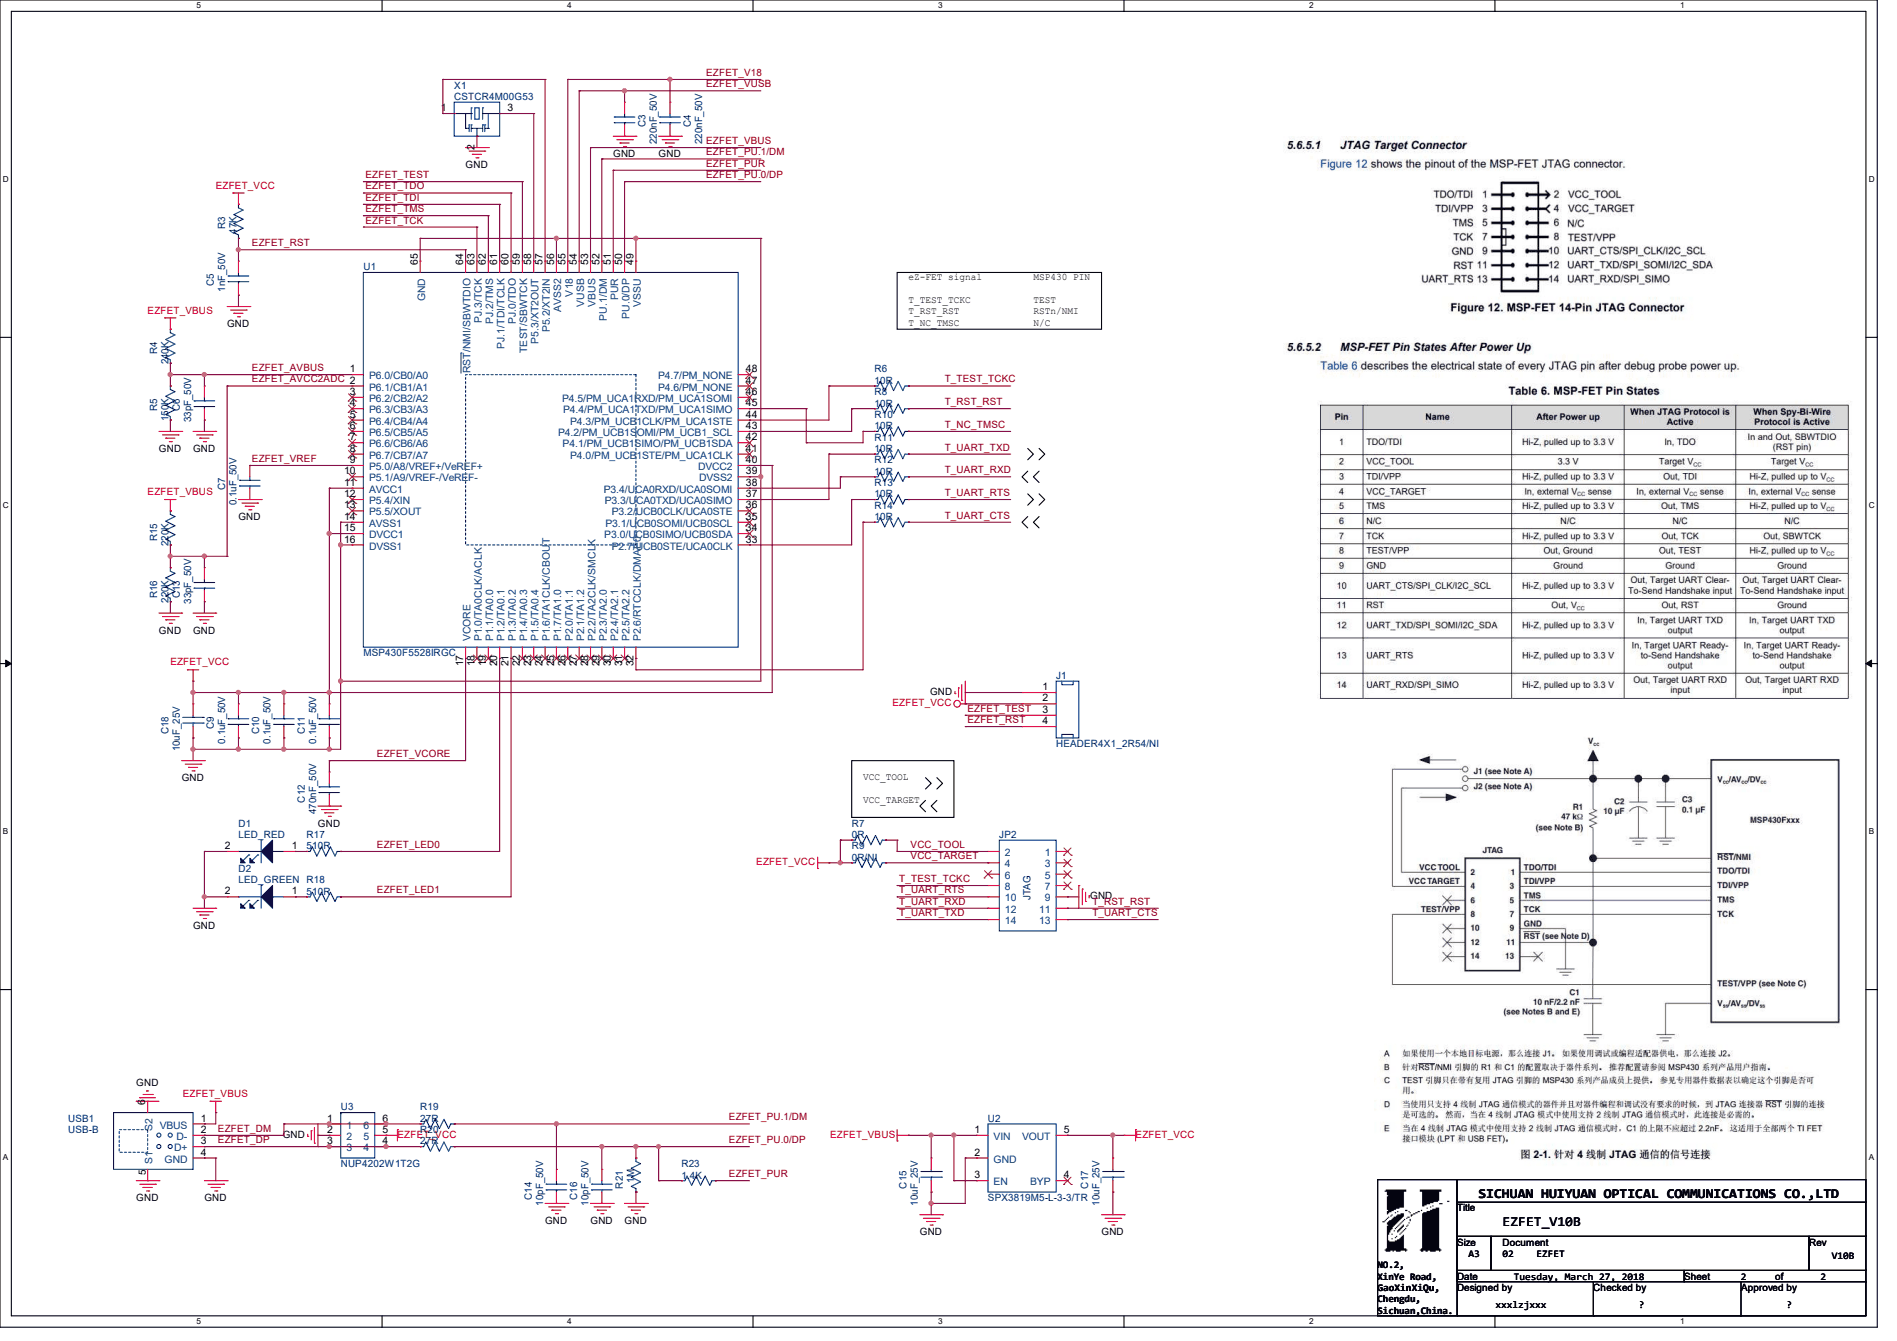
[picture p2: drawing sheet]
# OrCAD Capture schematic EZFET_V10B.DSN

## Sheets
1 01 COVER: title: EZFET_V10A; rev: V10A; note: 01
2 02 EZFET: size A3; title: EZFET_V10B; rev: V10B; note: 02

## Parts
C3  220nF_50V  [CC0603]
C4  220nF_50V  [CC0603]
C5  1nF_50V  [CC0603]
C6  33pF_50V  [CC0603]
C7  0.1uF_50V  [CC0603]
C9  0.1uF_50V  [CC0603]
C10  0.1uF_50V  [CC0603]
C11  0.1uF_50V  [CC0603]
C12  470nF_50V  [CC0603]
C13  33pF_50V  [CC0603]
C14  10pF_50V  [CC0603]
C15  10uF_25V  [CC0805]
C16  10pF_50V  [CC0603]
C17  10uF_25V  [CC0805]
C18  10uF_25V  [CC0805]
D1  LED_RED  [led_0603]
D2  LED_GREEN  [led_0603]
J1  HEADER4X1_2R54/NI  [HEADER4X1_2R54]
JP2  JTAG  [JTAG]
R3  47K  [RC0603]
R4  240K  [RC0603]
R5  150K  [RC0603]
R6  10R  [RC0603]
R7  0R  [RC0603]
R8  10R  [RC0603]
R9  0R/NI  [RC0603]
R10  10R  [RC0603]
R11  10R  [RC0603]
R12  10R  [RC0603]
R13  10R  [RC0603]
R14  10R  [RC0603]
R15  220K  [RC0603]
R16  220K  [RC0603]
R17  510R  [RC0603]
R18  510R  [RC0603]
R19  27R  [RC0603]
R20  27R  [RC0603]
R21  1M  [RC0603]
R23  1.4K  [RC0603]
U1  MSP430F5528IRGC  [VQFN-64]
U2  SPX3819M5-L-3-3/TR  [SOT23-5]
U3  NUP4202W1T2G  [SC-88]
USB1  USB-B  [USB-B]
X1  CSTCR4M00G53  [x-3p-3r2x1r3-smd]

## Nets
GND: C3.1 C4.1 C5.1 C6.1 C7.1 C9.1 C10.1 C11.1 C12.1 C13.1 C14.1 C15.2 C16.1 C17.2 C18.2 D1.2(CATHODE) D2.2(CATHODE) J1.1 JP2.9 R5.2 R16.2 R21.1 U1.14(AVSS1) U1.16(DVSS1) U1.39(DVSS2) U1.49(VSSU) U1.56(AVSS2) U1.65(GND) U2.2(GND) U3.2 USB1.4(GND) USB1.5(S1) USB1.6(S2) X1.2
VCC_TARGET: JP2.4 R9.2
VCC_TOOL: JP2.2 R7.2
EZFET_AVBUS: C6.2 R4.2 R5.1 U1.1(P6.0/CB0/A0)
EZFET_AVCC2ADC: C13.2 R15.2 R16.1 U1.2(P6.1/CB1/A1)
EZFET_DM: R19.1 U3.1 U3.6 USB1.2(D-)
EZFET_DP: R20.1 U3.3 U3.4 USB1.3(D+)
EZFET_LED0: R17.2 U1.20(P1.2/TA0.1)
EZFET_LED1: R18.2 U1.21(P1.3/TA0.2)
EZFET_PU.0/DP: C16.2 R20.2 R21.2 R23.1 U1.50(PU.0/DP)
EZFET_PU.1/DM: C14.2 R19.2 U1.52(PU.1/DM)
EZFET_PUR: R23.2 U1.51(PUR)
EZFET_RST: C5.2 J1.4 R3.2 U1.64(~{RST}/NMI/SBWTDIO)
EZFET_TCK: U1.63(PJ.3/TCK)
EZFET_TDI: U1.61(PJ.1/TDI/TCLK)
EZFET_TDO: U1.60(PJ.0/TDO)
EZFET_TEST: J1.3 U1.59(TEST/SBWTCK)
EZFET_TMS: U1.62(PJ.2/TMS)
EZFET_V18: C4.2 U1.55(V18)
EZFET_VBUS: C15.1 R4.1 R15.1 U1.53(VBUS) U2.1(VIN) U2.3(EN) USB1.1(VBUS)
EZFET_VCC: C9.2 C10.2 C11.2 C17.1 C18.1 J1.2 R3.1 R7.1 R9.1 U1.11(AVCC1) U1.15(DVCC1) U1.40(DVCC2) U2.5(VOUT) U3.5
EZFET_VCORE: C12.2 U1.17(VCORE)
EZFET_VREF: C7.2 U1.9(P5.0/A8/VREF+/VeREF+)
EZFET_VUSB: C3.2 U1.54(VUSB)
T_NC_TMSC: R10.2
T_RST_RST: JP2.11 R8.2
T_TEST_TCKC: JP2.8 R6.2
T_UART_CTS: JP2.13 R14.2
T_UART_RTS: JP2.10 R13.2
T_UART_RXD: JP2.12 R12.2
T_UART_TXD: JP2.14 R11.2
N16723149: U1.58(P5.3/XT2OUT) X1.3
N16723151: U1.57(P5.2/XT2IN) X1.1
N16723191: D1.1(ANODE) R17.1
N16723193: D2.1(ANODE) R18.1
N16723211: R14.1 U1.32(P2.6/RTCCLK/DMAE0)
N16723239: R11.1 U1.37(P3.3/UCA0TXD/UCA0SIMO)
N16723243: R12.1 U1.38(P3.4/UCA0RXD/UCA0SOMI)
N16723247: R13.1 U1.33(P2.7/UCB0STE/UCA0CLK)
N16729620: R6.1 U1.44(P4.3/PM_UCB1CLK/PM_UCA1STE)
N16729632: R8.1 U1.43(P4.2/PM_UCB1SOMI/PM_UCB1_SCL)
N16729644: R10.1 U1.45(P4.4/PM_UCA1TXD/PM_UCA1SIMO)

Not connected (* = marked no-connect by the designer): JP2 1* 3* 5* 6* 7*; U1 3(P6.2/CB2/A2)* 4(P6.3/CB3/A3)* 5(P6.4/CB4/A4)* 6(P6.5/CB5/A5)* 7(P6.6/CB6/A6)* 8(P6.7/CB7/A7)* 10(P5.1/A9/VREF-/VeREF-)* 12(P5.4/XIN)* 13(P5.5/XOUT)* 18(P1.0/TA0CLK/ACLK)* 19(P1.1/TA0.0)* 22(P1.4/TA0.3)* 23(P1.5/TA0.4)* 24(P1.6/TA1CLK/CBOUT)* 25(P1.7/TA1.0)* 26(P2.0/TA1.1)* 27(P2.1/TA1.2)* 28(P2.2/TA2CLK/SMCLK)* 29(P2.3/TA2.0)* 30(P2.4/TA2.1)* 31(P2.5/TA2.2)* 34(P3.0/UCB0SIMO/UCB0SDA)* 35(P3.1/UCB0SOMI/UCB0SCL)* 36(P3.2/UCB0CLK/UCA0STE)* 41(P4.0/PM_UCB1STE/PM_UCA1CLK)* 42(P4.1/PM_UCB1SIMO/PM_UCB1SDA)* 46(P4.5/PM_UCA1RXD/PM_UCA1SOMI)* 47(P4.6/PM_NONE)* 48(P4.7/PM_NONE)*; U2 4(BYP)*

## Notes on the sheets
sheet 1
- COVER
- Revision
- Description
- Date
- Drawn
- Checked
- V10A
- Initial
- 2016-10-27
- xxxlzjxxx
- V10B
- 1、修复BUG
- 2018-03-27
- xxxlzjxxx
- Schematics Index:
- Schematics Block:
- BUG
- xxxlzjxxx
sheet 2
- eZ-FET signal
- MSP430 PIN
- T_TEST_TCKC
- TEST
- T_RST_RST
- RSTn/NMI
- T_NC_TMSC
- N/C
- VCC_TOOL
- VCC_TARGET
